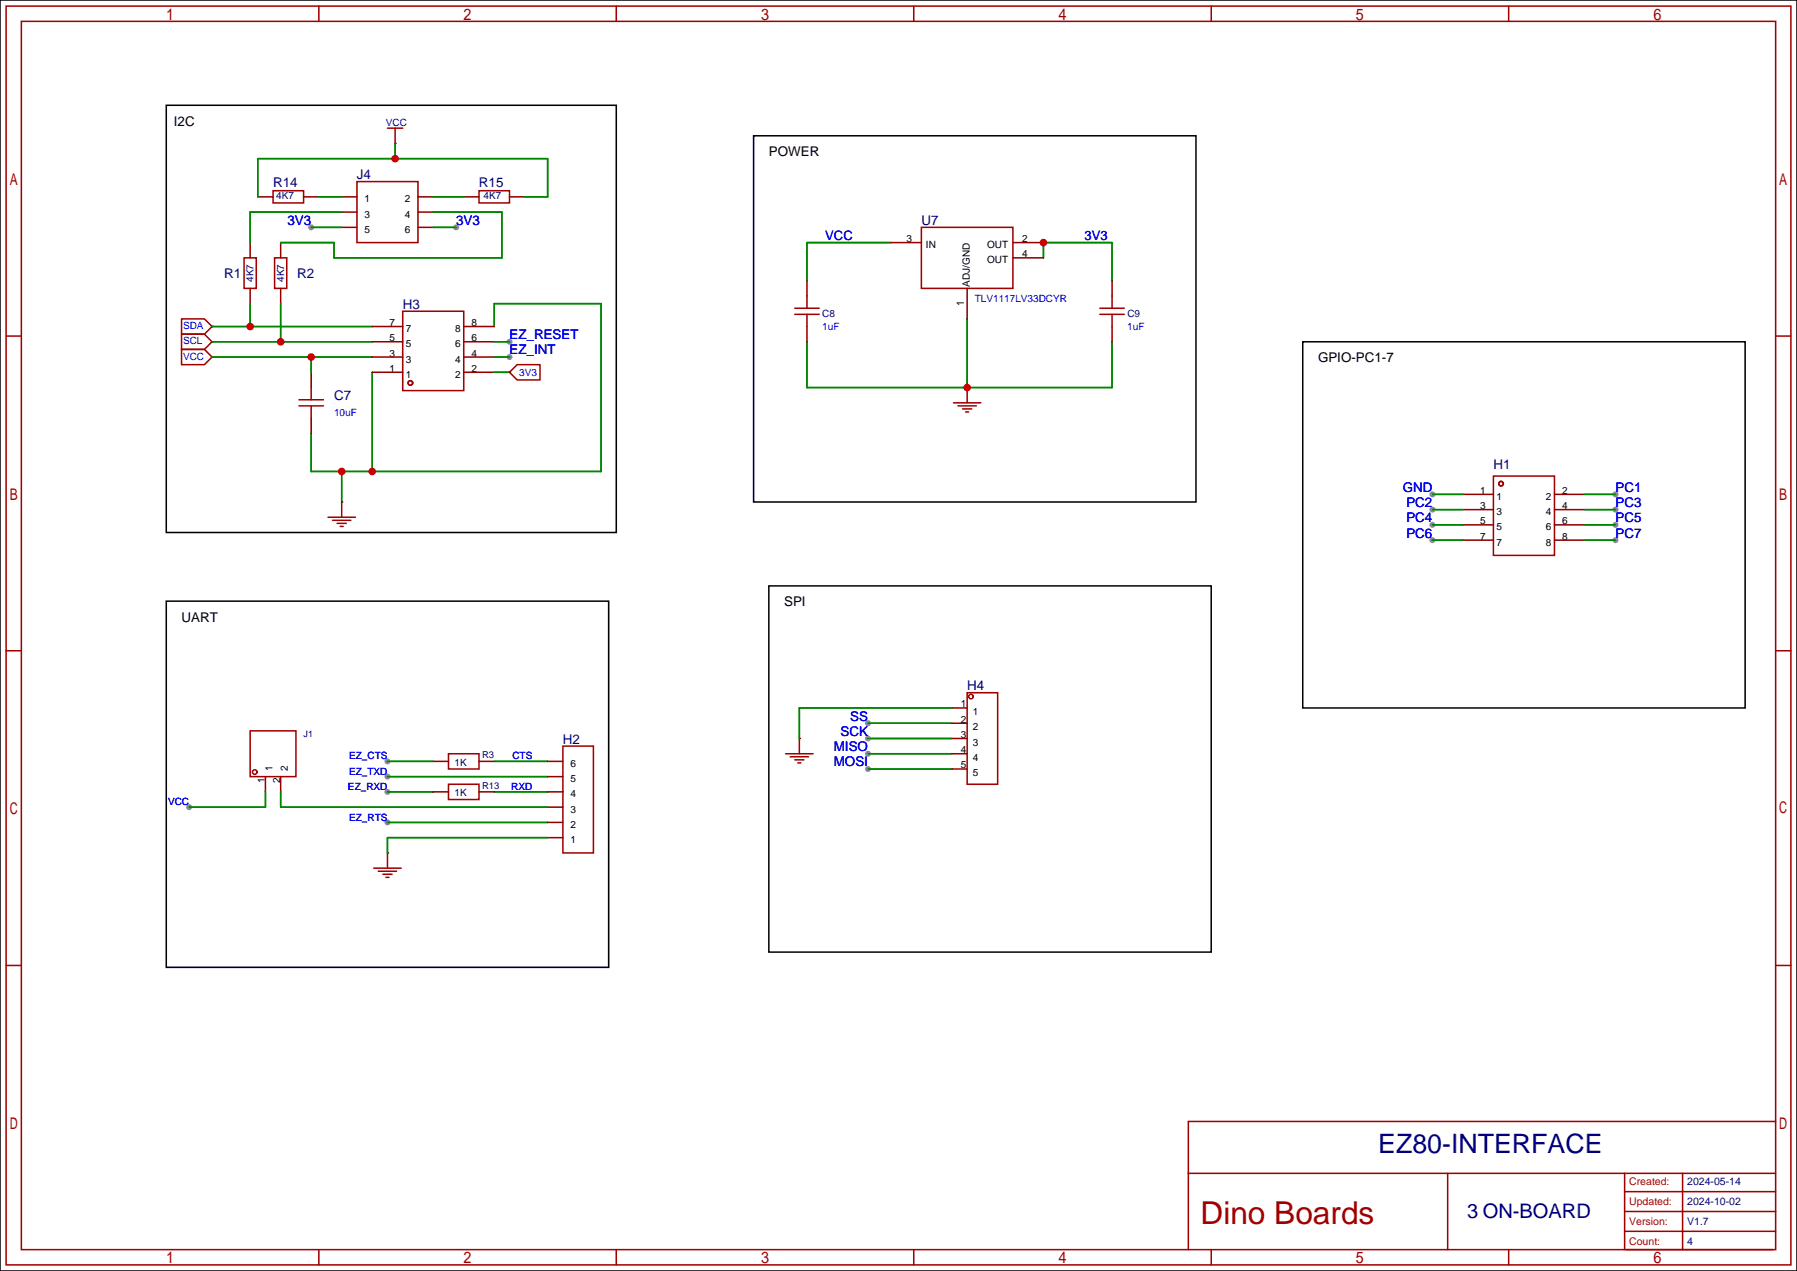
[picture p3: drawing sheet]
<svg xmlns="http://www.w3.org/2000/svg" width="299mm" height="212mm" viewBox="0 0 299 212" stroke-linecap="round" stroke-linejoin="round" font-family="sans-serif">
<path d="M0 0h299.2v211.6h-299.2z" fill="#fff" stroke="#000" stroke-width=".25"/>
<g fill="#999">
<circle cx="64.5" cy="136.9" r=".51"/>
<circle cx="64.5" cy="129.3" r=".51"/>
<circle cx="64.5" cy="131.8" r=".51"/>
<circle cx="64.5" cy="126.7" r=".51"/>
<circle cx="31.5" cy="134.4" r=".51"/>
<circle cx="144.5" cy="120.4" r=".51"/>
<circle cx="144.5" cy="122.9" r=".51"/>
<circle cx="144.5" cy="125.5" r=".51"/>
<circle cx="144.5" cy="128" r=".51"/>
<circle cx="84.8" cy="56.9" r=".51"/>
<circle cx="84.8" cy="59.4" r=".51"/>
<circle cx="75.9" cy="37.8" r=".51"/>
<circle cx="51.8" cy="37.8" r=".51"/>
<circle cx="238.5" cy="82.3" r=".51"/>
<circle cx="238.5" cy="84.8" r=".51"/>
<circle cx="238.5" cy="87.4" r=".51"/>
<circle cx="238.5" cy="89.9" r=".51"/>
<circle cx="269" cy="82.3" r=".51"/>
<circle cx="269" cy="84.8" r=".51"/>
<circle cx="269" cy="87.4" r=".51"/>
<circle cx="269" cy="89.9" r=".51"/>
</g>
<g fill="none" stroke="#a10000" stroke-width=".25">
<path d="M1 1h297.2v209.6h-297.2zM3.6 3.6h292.1v204.4h-292.1zM53.1 1v2.6M102.6 1v2.6M152.1 1v2.6M201.7 1v2.6M251.2 1v2.6M45.5 31.8h5v2h-5zM59.4 30.2h10.2v10.2h-10.2zM64.5 21.3h2.6M65.8 21.3v2.6M79.8 31.8h5v2h-5z"/>
<path d="M153.4 37.8h15.3v10.2h-15.3zM1 55.9h2.6M30.2 53.1h3.8l1.3 1.3-1.3 1.2h-3.8zM30.2 55.6h3.8l1.3 1.3-1.3 1.3h-3.8zM30.2 58.2h3.8l1.3 1.2-1.3 1.3h-3.8zM40.6 42.9h2.1v5.1h-2.1zM45.7 42.9h2.1v5.1h-2.1zM67.1 51.8h10.1v13.2h-10.1zM132.3 52.3h4.1M132.3 51.3h4.1M134.4 49.3v2M134.4 52.3v2.1"/>
<path d="M183.1 52.3h4.1M183.1 51.3h4.1M185.2 49.3v2M185.2 52.3v2.1M295.7 55.9h2.5M49.8 66.5h4M49.8 67.6h4M51.8 64.5v2M51.8 67.6v2M84.8 62l1.3-1.3h3.8v2.5h-3.8zM158.7 67.1h4.6M159.5 67.6h3.1"/>
<path d="M160.3 68.1h1.5M160.8 68.6h.5M161 64.5v2.6M248.7 79.2h10.1v13.3h-10.1zM54.6 86.1h4.6M55.4 86.6h3M56.1 87.1h1.6M56.6 87.6h.5M56.9 83.6v2.5M1 108.3h2.6M161 115.3h5.1v15.3h-5.1zM295.7 108.3h2.5"/>
<path d="M41.7 121.7h7.6v7.6h-7.6zM74.7 125.5h5.1v2.5h-5.1zM74.7 130.6h5.1v2.5h-5.1zM93.7 124.2h5.1v17.8h-5.1zM130.8 125.5h4.6M131.6 126h3M132.3 126.5h1.6M132.8 127h.5M133.1 122.9v2.6M62.2 144.5h4.6M63 145h3M63.8 145.5h1.5"/>
<path d="M64.3 146.1h.5M64.5 142v2.5M1 160.7h2.6M295.7 160.7h2.5M197.9 195.3h97.8M241 195.3v12.7M270.5 195.3v12.7M270.5 198.4h25.2M280.2 195.3v12.7M295.7 186.7h-97.8v21.3M53.1 208v2.6M102.6 208v2.6"/>
<path d="M152.1 208v2.6M201.7 208v2.6M251.2 208v2.6M270.5 201.7h25.2M270.5 205h25.2M270.8 208h24.3"/>
<circle cx="68.3" cy="63.8" r=".38"/>
<circle cx="249.9" cy="80.5" r=".38"/>
<circle cx="161.7" cy="116" r=".38"/>
<circle cx="42.4" cy="128.5" r=".38"/>
</g>
<g fill="none" stroke="#008700" stroke-width=".25">
<path d="M42.9 32.8v-6.4h48.3v6.4h-3.8M51.8 37.8h5.1M53.1 32.8h3.8M56.9 35.3h-15.2v5.1M65.8 23.9v2.5M72.1 35.3h11.5v7.6h-28v-2.5h-8.9M72.1 32.8h5.1M72.1 37.8h3.8M35.3 59.4h26.7M35.3 56.9h26.7M35.3 54.4h26.7M41.7 50.5v3.9"/>
<path d="M46.7 50.5v6.4M51.8 59.4v2.6M82.3 54.4v-3.9h17.8v28h-48.3v-6.4M82.3 59.4h2.5M82.3 56.9h2.5M134.4 56.9v7.6h50.8v-7.6M148.3 40.4h-13.9v6.3M161 53.1v11.4M173.7 42.9v-2.5h11.5v6.3M56.9 78.5v5.1M62 62v16.5M82.3 62h2.5"/>
<path d="M238.5 82.3h5.1M238.5 84.8h5.1M238.5 87.4h5.1M238.5 89.9h5.1M263.9 82.3h5.1M263.9 84.8h5.1M263.9 87.4h5.1M263.9 89.9h5.1M158.5 117.9h-25.4v5M44.2 131.8v2.6h-12.7M46.7 131.8v2.6h44.5M64.5 136.9h26.7"/>
<path d="M64.5 129.3h26.7M64.5 131.8h7.6M64.5 126.7h7.6M82.3 131.8h8.9M82.3 126.7h8.9M91.2 139.4h-26.7v2.6M144.5 120.4h14M144.5 122.9h14M144.5 125.5h14M144.5 128h14"/>
</g>
<g fill="none" stroke="#870000" stroke-width=".25">
<path d="M42.9 32.8h2.6M50.5 32.8h2.6M56.9 32.8h2.5M56.9 35.3h2.5M56.9 37.8h2.5M65.8 23.9h.1M69.6 32.8h2.5M69.6 35.3h2.5M69.6 37.8h2.5M77.2 32.8h2.6M84.8 32.8h2.6M35.3 54.4h.1"/>
<path d="M35.3 56.9h.1M35.3 59.4h.1M41.7 40.4v2.5M41.7 48v2.5M46.7 40.4v2.5M46.7 48v2.5M62 59.4h5.1M62 56.9h5.1M62 54.4h5.1M77.2 59.4h5.1M77.2 56.9h5.1M77.2 54.4h5.1"/>
<path d="M134.4 46.7v2.6M134.4 54.4v2.5M148.3 40.4h5.1M161 48v5.1M168.7 40.4h5M168.7 42.9h5M185.2 46.7v2.6M185.2 54.4v2.5M51.8 62v2.5M51.8 69.6v2.5M62 62h5.1M77.2 62h5.1"/>
<path d="M84.8 62h.1M161 64.5h.1M56.9 83.6h.1M243.6 82.3h5.1M243.6 84.8h5.1M243.6 87.4h5.1M243.6 89.9h5.1M258.8 82.3h5.1M258.8 84.8h5.1M258.8 87.4h5.1M258.8 89.9h5.1M158.5 117.9h2.5"/>
<path d="M44.2 129.3v2.5M46.7 129.3v2.5M72.1 131.8h2.6M72.1 126.7h2.6M79.8 131.8h2.5M79.8 126.7h2.5M91.2 139.4h2.5M91.2 136.9h2.5M91.2 134.4h2.5M91.2 131.8h2.5M91.2 129.3h2.5M91.2 126.7h2.5"/>
<path d="M133.1 122.9h.1M158.5 120.4h2.5M158.5 122.9h2.5M158.5 125.5h2.5M158.5 128h2.5M64.5 142h.1"/>
</g>
<path d="M27.7 17.5h74.9v71.1h-74.9zM125.5 22.6h73.6v61h-73.6zM216.9 56.9h73.7v61h-73.7zM128 97.5h73.7v61h-73.7zM27.7 100.1h73.6v60.9h-73.6z" fill="none" stroke="#000" stroke-width=".25"/>
<g fill="#c00">
<circle cx="56.9" cy="78.5" r=".63"/>
<circle cx="62" cy="78.5" r=".63"/>
<circle cx="173.7" cy="40.4" r=".63"/>
<circle cx="161" cy="64.5" r=".63"/>
<circle cx="51.8" cy="59.4" r=".63"/>
<circle cx="46.7" cy="56.9" r=".63"/>
<circle cx="41.7" cy="54.4" r=".63"/>
<circle cx="65.8" cy="26.4" r=".63"/>
</g>
<text font-size="5.3" fill="#a00000" x="199.9" y="203.7">Dino Boards</text>
<text font-size="4.5" fill="#000080" x="229.5" y="191.9">EZ80-INTERFACE</text>
<text font-size="3.3" fill="#000080" x="244.3" y="202.7">3 ON-BOARD</text>
<g font-size="2.2">
<text x="29" y="20.9">I2C</text>
<text x="128" y="26">POWER</text>
<text x="219.5" y="60.3">GPIO-PC1-7</text>
<text x="130.6" y="100.9">SPI</text>
<text x="30.2" y="103.5">UART</text>
</g>
<g font-size="2.2" fill="#000080">
<text x="59.4" y="29.8">J4</text>
<text x="45.5" y="31.1">R14</text>
<text x="79.8" y="31.1">R15</text>
<text x="153.4" y="37.4">U7</text>
<text x="37.3" y="46.3">R1</text>
<text x="49.5" y="46.3">R2</text>
<text x="67.1" y="51.4">H3</text>
<text x="55.6" y="66.6">C7</text>
<text x="248.7" y="78.1">H1</text>
<text x="161" y="114.9">H4</text>
<text x="93.7" y="123.8">H2</text>
</g>
<g font-size="2.2" fill="#00f">
<text x="47.9" y="37.4">3V3</text>
<text x="75.9" y="37.4">3V3</text>
<text x="137.4" y="40">VCC</text>
<text x="180.6" y="40">3V3</text>
<text x="84.8" y="56.5">EZ_RESET</text>
<text x="84.8" y="59">EZ_INT</text>
<text x="233.6" y="81.9">GND</text>
<text x="269" y="81.9">PC1</text>
<text x="234.2" y="84.4">PC2</text>
<text x="234.2" y="87">PC4</text>
<text x="234.2" y="89.5">PC6</text>
<text x="269" y="84.4">PC3</text>
<text x="269" y="87">PC5</text>
<text x="269" y="89.5">PC7</text>
<text x="141.6" y="120">SS</text>
<text x="138.8" y="125.1">MISO</text>
<text x="139.9" y="122.5">SCK</text>
<text x="138.8" y="127.6">MOSI</text>
</g>
<g font-size="1.8" fill="#a00000">
<text x="271.3" y="197.3">Created:</text>
<text x="271.3" y="200.6">Updated:</text>
<text x="271.3" y="203.9">Version:</text>
<text x="271.3" y="207.2">Count:</text>
</g>
<g font-size="1.8" fill="#000080">
<text x="280.9" y="197.3">2024-05-14</text>
<text x="280.9" y="200.6">2024-10-02</text>
<text x="280.9" y="203.9">V1.7</text>
<text x="280.9" y="207.2">4</text>
</g>
<g font-size="1.7" fill="#00f">
<text x="64.3" y="21">VCC</text>
<text x="162.3" y="50.2">TLV1117LV33DCYR</text>
<text x="30.5" y="54.8">SDA</text>
<text x="30.5" y="57.3">SCL</text>
<text x="30.5" y="59.9">VCC</text>
<text x="136.9" y="54.9">1uF</text>
<text x="187.7" y="54.9">1uF</text>
<text x="86.4" y="62.5">3V3</text>
<text x="55.6" y="69.3">10uF</text>
<text x="57.9" y="131.5">EZ_RXD</text>
<text x="58.1" y="129">EZ_TXD</text>
<text x="58.1" y="126.4">EZ_CTS</text>
<text x="85.1" y="131.5">RXD</text>
<text x="85.3" y="126.4">CTS</text>
<text x="28" y="134">VCC</text>
<text x="58.1" y="136.6">EZ_RTS</text>
</g>
<g font-size="1.7" fill="#000080">
<text x="46" y="33.2">4K7</text>
<text x="80.5" y="33.2">4K7</text>
<text x="42.2" y="46.9" transform="rotate(-90 42.2 46.9)">4K7</text>
<text x="47.3" y="46.9" transform="rotate(-90 47.3 46.9)">4K7</text>
<text x="136.9" y="52.7">C8</text>
<text x="187.7" y="52.7">C9</text>
<text x="75.7" y="127.4">1K</text>
<text x="75.7" y="132.5">1K</text>
</g>
<g font-size="1.7">
<text x="60.7" y="33.7">1</text>
<text x="67.4" y="33.7">2</text>
<text x="60.7" y="36.2">3</text>
<text x="60.7" y="38.8">5</text>
<text x="67.4" y="36.2">4</text>
<text x="67.4" y="38.8">6</text>
<text x="151" y="40.3">3</text>
<text x="154.2" y="41.3">IN</text>
<text x="164.4" y="41.3">OUT</text>
<text x="170.2" y="40.3">2</text>
<text x="161.5" y="47.7" transform="rotate(-90 161.5 47.7)">ADJ/GND</text>
<text x="164.4" y="43.9">OUT</text>
<text x="170.2" y="42.8">4</text>
<text x="160.5" y="50.9" transform="rotate(-90 160.5 50.9)">1</text>
<text x="64.9" y="59.4">3</text>
<text x="64.9" y="56.8">5</text>
<text x="64.9" y="54.3">7</text>
<text x="67.6" y="57.8">5</text>
<text x="67.6" y="55.3">7</text>
<text x="75.8" y="57.8">6</text>
<text x="75.8" y="55.3">8</text>
<text x="78.5" y="59.4">4</text>
<text x="78.5" y="56.8">6</text>
<text x="78.5" y="54.3">8</text>
<text x="64.9" y="61.9">1</text>
<text x="67.6" y="62.9">1</text>
<text x="67.6" y="60.4">3</text>
<text x="75.8" y="62.9">2</text>
<text x="75.8" y="60.4">4</text>
<text x="78.5" y="61.9">2</text>
<text x="246.5" y="82.2">1</text>
<text x="249.2" y="83.2">1</text>
<text x="257.4" y="83.2">2</text>
<text x="260.1" y="82.2">2</text>
<text x="246.5" y="84.8">3</text>
<text x="246.5" y="87.3">5</text>
<text x="246.5" y="89.8">7</text>
<text x="249.2" y="85.8">3</text>
<text x="249.2" y="88.3">5</text>
<text x="257.4" y="85.8">4</text>
<text x="257.4" y="88.3">6</text>
<text x="260.1" y="84.8">4</text>
<text x="260.1" y="87.3">6</text>
<text x="260.1" y="89.8">8</text>
<text x="249.2" y="90.8">7</text>
<text x="257.4" y="90.8">8</text>
<text x="160" y="117.8">1</text>
<text x="162" y="119">1</text>
<text x="160" y="120.3">2</text>
<text x="160" y="122.9">3</text>
<text x="160" y="125.4">4</text>
<text x="162" y="121.6">2</text>
<text x="162" y="124.1">3</text>
<text x="44.1" y="130.3" transform="rotate(-90 44.1 130.3)">1</text>
<text x="45.4" y="128.3" transform="rotate(-90 45.4 128.3)">1</text>
<text x="46.7" y="130.3" transform="rotate(-90 46.7 130.3)">2</text>
<text x="47.9" y="128.3" transform="rotate(-90 47.9 128.3)">2</text>
<text x="95" y="130.2">5</text>
<text x="95" y="127.7">6</text>
<text x="160" y="127.9">5</text>
<text x="162" y="126.7">4</text>
<text x="162" y="129.2">5</text>
<text x="95" y="137.8">2</text>
<text x="95" y="135.3">3</text>
<text x="95" y="132.8">4</text>
<text x="95" y="140.4">1</text>
</g>
<g font-size="1.6" fill="#000080">
<text x="80.3" y="126.2">R3</text>
<text x="80.3" y="131.3">R13</text>
</g>
<text font-size="1.5" fill="#000080" x="50.5" y="122.7">J1</text>
</svg>
